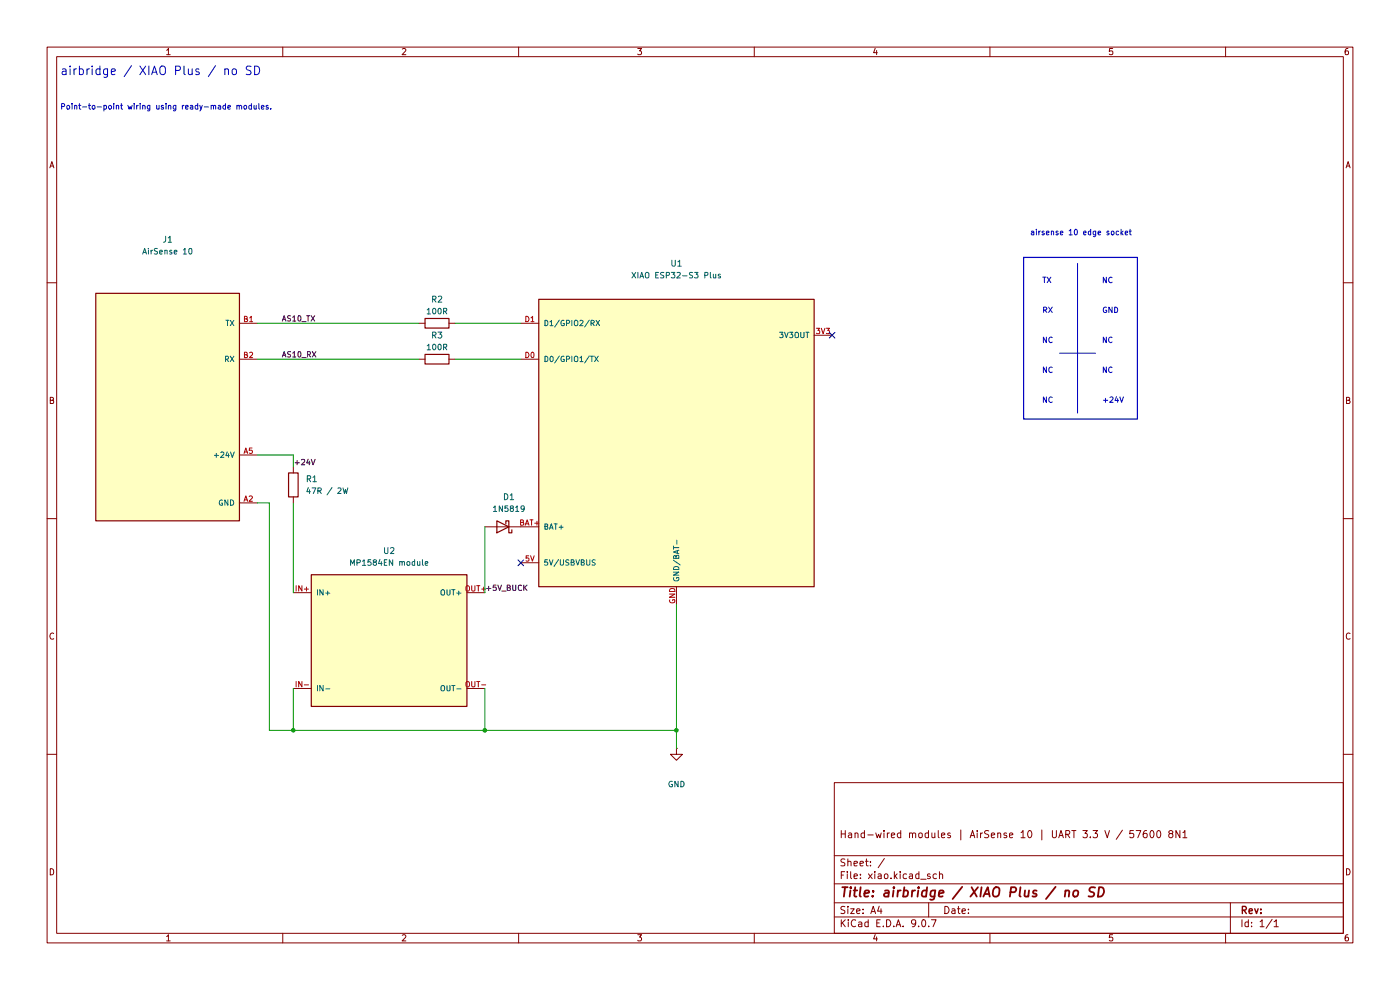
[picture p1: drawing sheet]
(kicad_sch
 (version 20250114)
 (generator "eeschema")
 (generator_version "9.0")
 (paper "A4")
 (title_block
  (title "airbridge / XIAO Plus / no SD")
  (comment 1 "Hand-wired modules | AirSense 10 | UART 3.3 V / 57600 8N1"))
 (lib_symbols
  (symbol "Device:C"
   (pin_numbers (hide yes))
   (pin_names
    (offset 0.254)) (exclude_from_sim no) (in_bom yes) (on_board yes)
   (property "Reference" "C" (at 0.635 2.54 0) (effects (font (size 1.27 1.27)) (justify left)))
   (property "Value" "C" (at 0.635 -2.54 0) (effects (font (size 1.27 1.27)) (justify left)))
   (property "Footprint" "" (at 0.9652 -3.81 0) (effects (font (size 1.27 1.27)) (hide yes)))
   (property "Datasheet" "~" (at 0 0 0) (effects (font (size 1.27 1.27)) (hide yes)))
   (property "Description" "Unpolarized capacitor" (at 0 0 0) (effects (font (size 1.27 1.27)) (hide yes)))
   (symbol "C_0_1"
    (polyline (pts (xy -2.032 0.762) (xy 2.032 0.762)) (stroke (width 0.508) (type default)) (fill (type none)))
    (polyline (pts (xy -2.032 -0.762) (xy 2.032 -0.762)) (stroke (width 0.508) (type default)) (fill (type none))))
   (symbol "C_1_1"
    (pin passive line (at 0 3.81 270) (length 2.794) (name "~" (effects (font (size 1.27 1.27)))) (number "1" (effects (font (size 1.27 1.27)))))
    (pin passive line (at 0 -3.81 90) (length 2.794) (name "~" (effects (font (size 1.27 1.27)))) (number "2" (effects (font (size 1.27 1.27))))))
   (embedded_fonts no))
  (symbol "Device:D_Schottky"
   (pin_numbers (hide yes))
   (pin_names
    (offset 1.016) (hide yes)) (exclude_from_sim no) (in_bom yes) (on_board yes)
   (property "Reference" "D" (at 0 2.54 0) (effects (font (size 1.27 1.27))))
   (property "Value" "D_Schottky" (at 0 -2.54 0) (effects (font (size 1.27 1.27))))
   (property "Footprint" "" (at 0 0 0) (effects (font (size 1.27 1.27)) (hide yes)))
   (property "Datasheet" "~" (at 0 0 0) (effects (font (size 1.27 1.27)) (hide yes)))
   (property "Description" "Schottky diode" (at 0 0 0) (effects (font (size 1.27 1.27)) (hide yes)))
   (symbol "D_Schottky_0_1"
    (polyline (pts (xy -1.905 0.635) (xy -1.905 1.27) (xy -1.27 1.27) (xy -1.27 -1.27) (xy -0.635 -1.27) (xy -0.635 -0.635)) (stroke (width 0.254) (type default)) (fill (type none)))
    (polyline (pts (xy 1.27 1.27) (xy 1.27 -1.27) (xy -1.27 0) (xy 1.27 1.27)) (stroke (width 0.254) (type default)) (fill (type none)))
    (polyline (pts (xy 1.27 0) (xy -1.27 0)) (stroke (width 0) (type default)) (fill (type none))))
   (symbol "D_Schottky_1_1"
    (pin passive line (at -3.81 0 0) (length 2.54) (name "K" (effects (font (size 1.27 1.27)))) (number "1" (effects (font (size 1.27 1.27)))))
    (pin passive line (at 3.81 0 180) (length 2.54) (name "A" (effects (font (size 1.27 1.27)))) (number "2" (effects (font (size 1.27 1.27))))))
   (embedded_fonts no))
  (symbol "Device:R"
   (pin_numbers (hide yes))
   (pin_names
    (offset 0)) (exclude_from_sim no) (in_bom yes) (on_board yes)
   (property "Reference" "R" (at 2.032 0 90) (effects (font (size 1.27 1.27))))
   (property "Value" "R" (at 0 0 90) (effects (font (size 1.27 1.27))))
   (property "Footprint" "" (at -1.778 0 90) (effects (font (size 1.27 1.27)) (hide yes)))
   (property "Datasheet" "~" (at 0 0 0) (effects (font (size 1.27 1.27)) (hide yes)))
   (property "Description" "Resistor" (at 0 0 0) (effects (font (size 1.27 1.27)) (hide yes)))
   (symbol "R_0_1"
    (rectangle (start -1.016 -2.54) (end 1.016 2.54) (stroke (width 0.254) (type default)) (fill (type none))))
   (symbol "R_1_1"
    (pin passive line (at 0 3.81 270) (length 1.27) (name "~" (effects (font (size 1.27 1.27)))) (number "1" (effects (font (size 1.27 1.27)))))
    (pin passive line (at 0 -3.81 90) (length 1.27) (name "~" (effects (font (size 1.27 1.27)))) (number "2" (effects (font (size 1.27 1.27))))))
   (embedded_fonts no))
  (symbol "airbridge:AirSense10_Wiring"
   (pin_names
    (offset 0.762)) (exclude_from_sim no) (in_bom yes) (on_board no)
   (property "Reference" "U" (at 0 0 0) (effects (font (size 1.15 1.15))))
   (property "Value" "AirSense10_Wiring" (at 0 0 0) (effects (font (size 1.15 1.15))))
   (property "Footprint" "" (at 0 0 0) (effects (font (size 1.27 1.27)) (hide yes)))
   (property "Datasheet" "" (at 0 0 0) (effects (font (size 1.27 1.27)) (hide yes)))
   (property "Description" "AirSense 10 accessory socket; only the four connected contacts shown. A/B references follow airbridge PCB connector numbering." (at 0 0 0) (effects (font (size 1.15 1.15)) (hide yes)))
   (symbol "AirSense10_Wiring_0_1"
    (rectangle (start -15.24 24.13) (end 15.24 -24.13) (stroke (width 0.254) (type default)) (fill (type background))))
   (symbol "AirSense10_Wiring_1_1"
    (pin output line (at 19.05 17.78 180) (length 3.81) (name "TX" (effects (font (size 1.15 1.15)))) (number "B1" (effects (font (size 1.15 1.15)))))
    (pin input line (at 19.05 10.16 180) (length 3.81) (name "RX" (effects (font (size 1.15 1.15)))) (number "B2" (effects (font (size 1.15 1.15)))))
    (pin power_out line (at 19.05 -10.16 180) (length 3.81) (name "+24V" (effects (font (size 1.15 1.15)))) (number "A5" (effects (font (size 1.15 1.15)))))
    (pin power_out line (at 19.05 -20.32 180) (length 3.81) (name "GND" (effects (font (size 1.15 1.15)))) (number "A2" (effects (font (size 1.15 1.15))))))
   (embedded_fonts no))
  (symbol "airbridge:Buck_Module"
   (pin_names
    (offset 0.762)) (exclude_from_sim no) (in_bom yes) (on_board no)
   (property "Reference" "U" (at 0 0 0) (effects (font (size 1.15 1.15))))
   (property "Value" "Buck_Module" (at 0 0 0) (effects (font (size 1.15 1.15))))
   (property "Footprint" "" (at 0 0 0) (effects (font (size 1.27 1.27)) (hide yes)))
   (property "Datasheet" "" (at 0 0 0) (effects (font (size 1.27 1.27)) (hide yes)))
   (property "Description" "Ready-made, non-isolated MP1584EN step-down module. Set output before connecting the controller; IN- and OUT- share ground internally." (at 0 0 0) (effects (font (size 1.15 1.15)) (hide yes)))
   (symbol "Buck_Module_0_1"
    (rectangle (start -16.51 13.97) (end 16.51 -13.97) (stroke (width 0.254) (type default)) (fill (type background))))
   (symbol "Buck_Module_1_1"
    (pin power_in line (at -20.32 10.16 0) (length 3.81) (name "IN+" (effects (font (size 1.15 1.15)))) (number "IN+" (effects (font (size 1.15 1.15)))))
    (pin power_in line (at -20.32 -10.16 0) (length 3.81) (name "IN-" (effects (font (size 1.15 1.15)))) (number "IN-" (effects (font (size 1.15 1.15)))))
    (pin power_out line (at 20.32 10.16 180) (length 3.81) (name "OUT+" (effects (font (size 1.15 1.15)))) (number "OUT+" (effects (font (size 1.15 1.15)))))
    (pin passive line (at 20.32 -10.16 180) (length 3.81) (name "OUT-" (effects (font (size 1.15 1.15)))) (number "OUT-" (effects (font (size 1.15 1.15))))))
   (embedded_fonts no))
  (symbol "airbridge:XIAO_Plus_Wiring"
   (pin_names
    (offset 0.762)) (exclude_from_sim no) (in_bom yes) (on_board no)
   (property "Reference" "U" (at 0 0 0) (effects (font (size 1.15 1.15))))
   (property "Value" "XIAO_Plus_Wiring" (at 0 0 0) (effects (font (size 1.15 1.15))))
   (property "Footprint" "" (at 0 0 0) (effects (font (size 1.27 1.27)) (hide yes)))
   (property "Datasheet" "" (at 0 0 0) (effects (font (size 1.27 1.27)) (hide yes)))
   (property "Description" "Seeed XIAO ESP32-S3 Plus; use pad names, not MCU package pin numbers. Unused GPIO pads omitted. BAT supply without a battery." (at 0 0 0) (effects (font (size 1.15 1.15)) (hide yes)))
   (symbol "XIAO_Plus_Wiring_0_1"
    (rectangle (start -29.21 30.48) (end 29.21 -30.48) (stroke (width 0.254) (type default)) (fill (type background))))
   (symbol "XIAO_Plus_Wiring_1_1"
    (pin input line (at -33.02 25.4 0) (length 3.81) (name "D1/GPIO2/RX" (effects (font (size 1.15 1.15)))) (number "D1" (effects (font (size 1.15 1.15)))))
    (pin output line (at -33.02 17.78 0) (length 3.81) (name "D0/GPIO1/TX" (effects (font (size 1.15 1.15)))) (number "D0" (effects (font (size 1.15 1.15)))))
    (pin power_in line (at -33.02 -17.78 0) (length 3.81) (name "BAT+" (effects (font (size 1.15 1.15)))) (number "BAT+" (effects (font (size 1.15 1.15)))))
    (pin passive line (at -33.02 -25.4 0) (length 3.81) (name "5V/USBVBUS" (effects (font (size 1.15 1.15)))) (number "5V" (effects (font (size 1.15 1.15)))))
    (pin power_in line (at 0 -34.29 90) (length 3.81) (name "GND/BAT-" (effects (font (size 1.15 1.15)))) (number "GND" (effects (font (size 1.15 1.15)))))
    (pin power_out line (at 33.02 22.86 180) (length 3.81) (name "3V3OUT" (effects (font (size 1.15 1.15)))) (number "3V3" (effects (font (size 1.15 1.15))))))
   (embedded_fonts no))
  (symbol "power:GND"
   (power)
   (pin_numbers (hide yes))
   (pin_names
    (offset 0) (hide yes)) (exclude_from_sim no) (in_bom yes) (on_board yes)
   (property "Reference" "#PWR" (at 0 -6.35 0) (effects (font (size 1.27 1.27)) (hide yes)))
   (property "Value" "GND" (at 0 -3.81 0) (effects (font (size 1.27 1.27))))
   (property "Footprint" "" (at 0 0 0) (effects (font (size 1.27 1.27)) (hide yes)))
   (property "Datasheet" "" (at 0 0 0) (effects (font (size 1.27 1.27)) (hide yes)))
   (property "Description" "Power symbol creates a global label with name \"GND\" , ground" (at 0 0 0) (effects (font (size 1.27 1.27)) (hide yes)))
   (symbol "GND_0_1"
    (polyline (pts (xy 0 0) (xy 0 -1.27) (xy 1.27 -1.27) (xy 0 -2.54) (xy -1.27 -1.27) (xy 0 -1.27)) (stroke (width 0) (type default)) (fill (type none))))
   (symbol "GND_1_1"
    (pin power_in line (at 0 0 270) (length 0) (name "~" (effects (font (size 1.27 1.27)))) (number "1" (effects (font (size 1.27 1.27))))))
   (embedded_fonts no)))
 (polyline
  (pts (xy 217.17 54.61) (xy 241.3 54.61) (xy 241.3 88.9) (xy 217.17 88.9) (xy 217.17 54.61))
  (stroke (width 0.254) (type default))
  (fill (type none)))
 (text "NC"
  (exclude_from_sim no)
  (at 233.68 78.74 0)
  (effects (font (size 1.15 1.15)) (justify left)))
 (text "NC"
  (exclude_from_sim no)
  (at 220.98 85.09 0)
  (effects (font (size 1.15 1.15)) (justify left)))
 (text "NC"
  (exclude_from_sim no)
  (at 220.98 78.74 0)
  (effects (font (size 1.15 1.15)) (justify left)))
 (text "GND"
  (exclude_from_sim no)
  (at 233.68 66.04 0)
  (effects (font (size 1.15 1.15) (thickness 0.23)
    (bold yes)) (justify left)))
 (text "Point-to-point wiring using ready-made modules."
  (exclude_from_sim no)
  (at 12.7 22.86 0)
  (effects (font (size 1.15 1.15)) (justify left)))
 (text "NC"
  (exclude_from_sim no)
  (at 233.68 59.69 0)
  (effects (font (size 1.15 1.15)) (justify left)))
 (text "TX"
  (exclude_from_sim no)
  (at 220.98 59.69 0)
  (effects (font (size 1.15 1.15) (thickness 0.23)
    (bold yes)) (justify left)))
 (text "NC"
  (exclude_from_sim no)
  (at 233.68 72.39 0)
  (effects (font (size 1.15 1.15)) (justify left)))
 (text "NC"
  (exclude_from_sim no)
  (at 220.98 72.39 0)
  (effects (font (size 1.15 1.15)) (justify left)))
 (text "+24V"
  (exclude_from_sim no)
  (at 233.68 85.09 0)
  (effects (font (size 1.15 1.15) (thickness 0.23)
    (bold yes)) (justify left)))
 (text "RX"
  (exclude_from_sim no)
  (at 220.98 66.04 0)
  (effects (font (size 1.15 1.15) (thickness 0.23)
    (bold yes)) (justify left)))
 (text "airsense 10 edge socket"
  (exclude_from_sim no)
  (at 218.44 49.53 0)
  (effects (font (size 1.15 1.15)) (justify left)))
 (text "airbridge / XIAO Plus / no SD"
  (exclude_from_sim no)
  (at 12.7 15.24 0)
  (effects (font (size 1.8 1.8)) (justify left)))
 (junction
  (at 102.87 154.94)
  (diameter 0)
  (color 0 0 0 0))
 (junction
  (at 143.51 154.94)
  (diameter 0)
  (color 0 0 0 0))
 (junction
  (at 62.23 154.94)
  (diameter 0)
  (color 0 0 0 0))
 (no_connect
  (at 176.53 71.12))
 (no_connect
  (at 110.49 119.38))
 (wire
  (pts (xy 57.15 154.94) (xy 62.23 154.94))
  (stroke (width 0) (type default)))
 (wire
  (pts (xy 102.87 146.05) (xy 102.87 154.94))
  (stroke (width 0) (type default)))
 (wire
  (pts (xy 54.61 68.58) (xy 88.9 68.58))
  (stroke (width 0) (type default)))
 (wire
  (pts (xy 54.61 76.2) (xy 88.9 76.2))
  (stroke (width 0) (type default)))
 (wire
  (pts (xy 54.61 96.52) (xy 62.23 96.52))
  (stroke (width 0) (type default)))
 (wire
  (pts (xy 102.87 154.94) (xy 143.51 154.94))
  (stroke (width 0) (type default)))
 (polyline
  (pts (xy 228.6 55.88) (xy 228.6 87.63))
  (stroke (width 0) (type default)))
 (wire
  (pts (xy 143.51 154.94) (xy 143.51 158.75))
  (stroke (width 0) (type default)))
 (wire
  (pts (xy 102.87 111.76) (xy 102.87 125.73))
  (stroke (width 0) (type default)))
 (wire
  (pts (xy 62.23 96.52) (xy 62.23 99.06))
  (stroke (width 0) (type default)))
 (wire
  (pts (xy 57.15 106.68) (xy 57.15 154.94))
  (stroke (width 0) (type default)))
 (wire
  (pts (xy 62.23 106.68) (xy 62.23 125.73))
  (stroke (width 0) (type default)))
 (wire
  (pts (xy 62.23 146.05) (xy 62.23 154.94))
  (stroke (width 0) (type default)))
 (wire
  (pts (xy 96.52 76.2) (xy 110.49 76.2))
  (stroke (width 0) (type default)))
 (wire
  (pts (xy 96.52 68.58) (xy 110.49 68.58))
  (stroke (width 0) (type default)))
 (wire
  (pts (xy 54.61 106.68) (xy 57.15 106.68))
  (stroke (width 0) (type default)))
 (polyline
  (pts (xy 224.79 74.93) (xy 232.41 74.93))
  (stroke (width 0) (type default)))
 (wire
  (pts (xy 143.51 128.27) (xy 143.51 154.94))
  (stroke (width 0) (type default)))
 (wire
  (pts (xy 62.23 154.94) (xy 102.87 154.94))
  (stroke (width 0) (type default)))
 (label "AS10_TX"
  (at 59.69 68.58 0)
  (effects (font (size 1.15 1.15)) (justify left bottom)))
 (label "AS10_RX"
  (at 59.69 76.2 0)
  (effects (font (size 1.15 1.15)) (justify left bottom)))
 (label "+5V_BUCK"
  (at 102.87 125.73 0)
  (effects (font (size 1.15 1.15)) (justify left bottom)))
 (label "+24V"
  (at 62.23 99.06 0)
  (effects (font (size 1.15 1.15)) (justify left bottom)))
 (symbol
  (lib_id "airbridge:Buck_Module")
  (at 82.55 135.89 0)
  (unit 1)
  (exclude_from_sim no)
  (in_bom yes)
  (on_board no)
  (dnp no)
  (property "Reference" "U2" (at 82.55 116.84 0) (effects (font (size 1.27 1.27))))
  (property "Value" "MP1584EN module" (at 82.55 119.38 0) (effects (font (size 1.2 1.2))))
  (property "Footprint" "" (at 82.55 135.89 0) (effects (font (size 1.15 1.15)) (hide yes)))
  (property "Datasheet" "" (at 82.55 135.89 0) (effects (font (size 1.15 1.15)) (hide yes)))
  (property "Description" "" (at 82.55 135.89 0) (effects (font (size 1.27 1.27))))
  (property "Assembly" "Adjustable buck, input rating >= 24 V, >= 1 A output capability" (at 82.55 135.89 0) (effects (font (size 1.15 1.15)) (hide yes)))
  (pin "IN+")
  (pin "IN-")
  (pin "OUT-")
  (pin "OUT+"))
 (symbol
  (lib_id "airbridge:AirSense10_Wiring")
  (at 35.56 86.36 0)
  (unit 1)
  (exclude_from_sim no)
  (in_bom yes)
  (on_board no)
  (dnp no)
  (property "Reference" "J1" (at 35.56 50.8 0) (effects (font (size 1.27 1.27))))
  (property "Value" "AirSense 10" (at 35.56 53.34 0) (effects (font (size 1.2 1.2))))
  (property "Footprint" "" (at 35.56 86.36 0) (effects (font (size 1.15 1.15)) (hide yes)))
  (property "Datasheet" "" (at 35.56 86.36 0) (effects (font (size 1.15 1.15)) (hide yes)))
  (property "Description" "" (at 35.56 86.36 0) (effects (font (size 1.27 1.27))))
  (property "Assembly" "" (at 35.56 86.36 0) (effects (font (size 1.15 1.15)) (hide yes)))
  (pin "B1")
  (pin "B2")
  (pin "A5")
  (pin "A2"))
 (symbol
  (lib_id "airbridge:XIAO_Plus_Wiring")
  (at 143.51 93.98 0)
  (unit 1)
  (exclude_from_sim no)
  (in_bom yes)
  (on_board no)
  (dnp no)
  (property "Reference" "U1" (at 143.51 55.88 0) (effects (font (size 1.27 1.27))))
  (property "Value" "XIAO ESP32-S3 Plus" (at 143.51 58.42 0) (effects (font (size 1.2 1.2))))
  (property "Footprint" "" (at 143.51 93.98 0) (effects (font (size 1.15 1.15)) (hide yes)))
  (property "Datasheet" "https://wiki.seeedstudio.com/xiao_esp32s3_getting_started/" (at 143.51 93.98 0) (effects (font (size 1.15 1.15)) (hide yes)))
  (property "Description" "" (at 143.51 93.98 0) (effects (font (size 1.27 1.27))))
  (property "Assembly" "Ready-made module; solder to pads marked on symbol" (at 143.51 93.98 0) (effects (font (size 1.15 1.15)) (hide yes)))
  (pin "GND")
  (pin "BAT+")
  (pin "D1")
  (pin "D0")
  (pin "5V")
  (pin "3V3"))
 (symbol
  (lib_id "power:GND")
  (at 143.51 158.75 0)
  (unit 1)
  (exclude_from_sim no)
  (in_bom no)
  (on_board no)
  (dnp no)
  (property "Reference" "#PWR8" (at 143.51 163.83 0) (effects (font (size 1.27 1.27)) (hide yes)))
  (property "Value" "GND" (at 143.51 166.37 0) (effects (font (size 1.2 1.2))))
  (property "Footprint" "" (at 143.51 158.75 0) (effects (font (size 1.15 1.15)) (hide yes)))
  (property "Datasheet" "" (at 143.51 158.75 0) (effects (font (size 1.15 1.15)) (hide yes)))
  (property "Description" "" (at 143.51 158.75 0) (effects (font (size 1.27 1.27))))
  (property "Assembly" "" (at 143.51 158.75 0) (effects (font (size 1.15 1.15)) (hide yes)))
  (pin "1"))
 (symbol
  (lib_id "Device:R")
  (at 92.71 76.2 90)
  (unit 1)
  (exclude_from_sim no)
  (in_bom yes)
  (on_board no)
  (dnp no)
  (property "Reference" "R3" (at 92.71 71.12 90) (effects (font (size 1.27 1.27))))
  (property "Value" "100R" (at 92.71 73.66 90) (effects (font (size 1.2 1.2))))
  (property "Footprint" "" (at 92.71 76.2 0) (effects (font (size 1.15 1.15)) (hide yes)))
  (property "Datasheet" "" (at 92.71 76.2 0) (effects (font (size 1.15 1.15)) (hide yes)))
  (property "Description" "" (at 92.71 76.2 0) (effects (font (size 1.27 1.27))))
  (property "Assembly" "" (at 92.71 76.2 0) (effects (font (size 1.15 1.15)) (hide yes)))
  (pin "1")
  (pin "2"))
 (symbol
  (lib_id "Device:R")
  (at 62.23 102.87 0)
  (unit 1)
  (exclude_from_sim no)
  (in_bom yes)
  (on_board no)
  (dnp no)
  (property "Reference" "R1" (at 64.77 101.6 0) (effects (font (size 1.27 1.27)) (justify left)))
  (property "Value" "47R / 2W" (at 64.77 104.14 0) (effects (font (size 1.2 1.2)) (justify left)))
  (property "Footprint" "" (at 62.23 102.87 0) (effects (font (size 1.15 1.15)) (hide yes)))
  (property "Datasheet" "" (at 62.23 102.87 0) (effects (font (size 1.15 1.15)) (hide yes)))
  (property "Description" "" (at 62.23 102.87 0) (effects (font (size 1.27 1.27))))
  (property "Assembly" "" (at 62.23 102.87 0) (effects (font (size 1.15 1.15)) (hide yes)))
  (pin "1")
  (pin "2"))
 (symbol
  (lib_id "Device:R")
  (at 92.71 68.58 90)
  (unit 1)
  (exclude_from_sim no)
  (in_bom yes)
  (on_board no)
  (dnp no)
  (property "Reference" "R2" (at 92.71 63.5 90) (effects (font (size 1.27 1.27))))
  (property "Value" "100R" (at 92.71 66.04 90) (effects (font (size 1.2 1.2))))
  (property "Footprint" "" (at 92.71 68.58 0) (effects (font (size 1.15 1.15)) (hide yes)))
  (property "Datasheet" "" (at 92.71 68.58 0) (effects (font (size 1.15 1.15)) (hide yes)))
  (property "Description" "" (at 92.71 68.58 0) (effects (font (size 1.27 1.27))))
  (property "Assembly" "" (at 92.71 68.58 0) (effects (font (size 1.15 1.15)) (hide yes)))
  (pin "1")
  (pin "2"))
 (symbol
  (lib_id "Device:D_Schottky")
  (at 106.68 111.76 180)
  (unit 1)
  (exclude_from_sim no)
  (in_bom yes)
  (on_board no)
  (dnp no)
  (property "Reference" "D1" (at 107.95 105.41 0) (effects (font (size 1.27 1.27))))
  (property "Value" "1N5819" (at 107.95 107.95 0) (effects (font (size 1.2 1.2))))
  (property "Footprint" "" (at 106.68 111.76 0) (effects (font (size 1.15 1.15)) (hide yes)))
  (property "Datasheet" "" (at 106.68 111.76 0) (effects (font (size 1.15 1.15)) (hide yes)))
  (property "Description" "" (at 106.68 111.76 0) (effects (font (size 1.27 1.27))))
  (property "Assembly" "Schottky; banded cathode toward XIAO BAT+. Blocks USB charger current into the buck output." (at 106.68 111.76 0) (effects (font (size 1.15 1.15)) (hide yes)))
  (pin "1")
  (pin "2"))
 (sheet_instances
  (path ""
   (page "1")))
 (embedded_fonts no))
